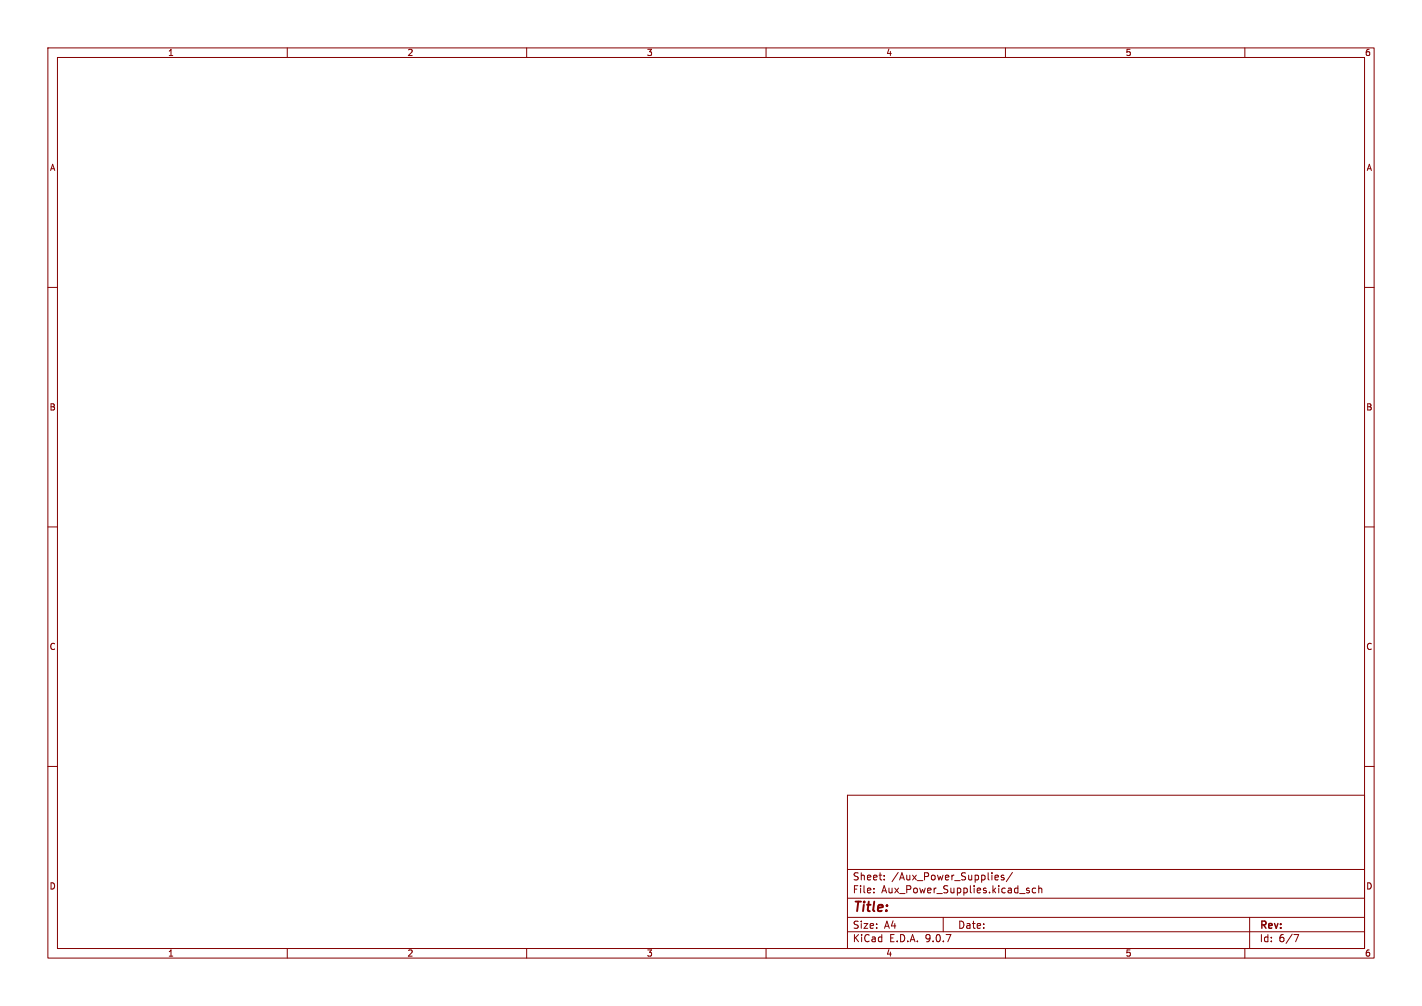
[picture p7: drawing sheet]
<svg xmlns="http://www.w3.org/2000/svg" width="297mm" height="210mm" viewBox="0 0 297 210" stroke-linecap="round" stroke-linejoin="round" font-family="sans-serif">
<g fill="none" stroke="#840000" stroke-width=".21">
<path d="M10 10h277v190h-277zM12 12h273v186h-273zM60 10v2M110 10v2M160 10v2M210 10v2M260 10v2M10 60h2M285 60h2M10 110h2M285 110h2M10 160h2"/>
<path d="M177 166h108v32h-108zM285 160h2M60 198v2M110 198v2M160 198v2M177 194.5h108M177 191.5h108M177 187.5h108M177 181.5h108M182.5 186.3v.1M182.5 185.5v.1M184.7 183.6v.1"/>
<path d="M184.7 182.8v.1M197 191.5v3M207.9 182.8l.4-.1 .2 .4-.7 .1M207.9 183.6h.6M209.7 182.8l-.4-.1-.2 .2 .1 .2 .5 .2v.3h-.6M210 198v2M211.5 182.1l-1.3 2M214.4 185.7l.6 .4-.2 .3-.4-.1M215 185.5l-.4-.1-.2 .2M216.3 185.5l-.4-.1-.3 .3 .1 .6h.6M217 185.5l.2-.1 .3 .1 .1 .9M217 184.9v1.5"/>
<path d="M260 198v2M261 191.5v6.5M270.2 195.1h1l-.6 1.5"/>
</g>
<text font-size="2.8" fill="#840000" x="178" y="190.9">Title:</text>
<g font-size="2.1" fill="#840000">
<text x="178" y="184">Sheet:</text>
<text x="186.2" y="184">/Aux_Power_Supplies/</text>
<text x="178" y="186.7">File:</text>
<text x="184.1" y="186.7">Aux_Power_Supplies.kicad_sch</text>
<text x="178" y="196.9">KiCad</text>
<text x="178" y="194.1">Size:</text>
<text x="184.7" y="194.1">A4</text>
<text x="185.7" y="196.9">E.D.A.</text>
<text x="193.3" y="196.9">9.0.7</text>
<text x="200" y="194.1">Date:</text>
<text x="263" y="194.3">Rev:</text>
<text x="263" y="196.9">Id:</text>
<text x="267.1" y="196.9">6/7</text>
</g>
<g font-size="1.8" fill="#840000">
<text x="35" y="11.9">1</text>
<text x="85" y="11.9">2</text>
<text x="135" y="11.9">3</text>
<text x="185" y="11.9">4</text>
<text x="235" y="11.9">5</text>
<text x="285" y="11.9">6</text>
<text x="10.3" y="35.9">A</text>
<text x="285.3" y="35.9">A</text>
<text x="10.3" y="85.9">B</text>
<text x="285.3" y="85.9">B</text>
<text x="10.3" y="135.9">C</text>
<text x="285.3" y="135.9">C</text>
<text x="10.3" y="185.9">D</text>
<text x="285.3" y="185.9">D</text>
<text x="35" y="199.9">1</text>
<text x="85" y="199.9">2</text>
<text x="135" y="199.9">3</text>
<text x="185" y="199.9">4</text>
<text x="235" y="199.9">5</text>
<text x="285" y="199.9">6</text>
</g>
</svg>
